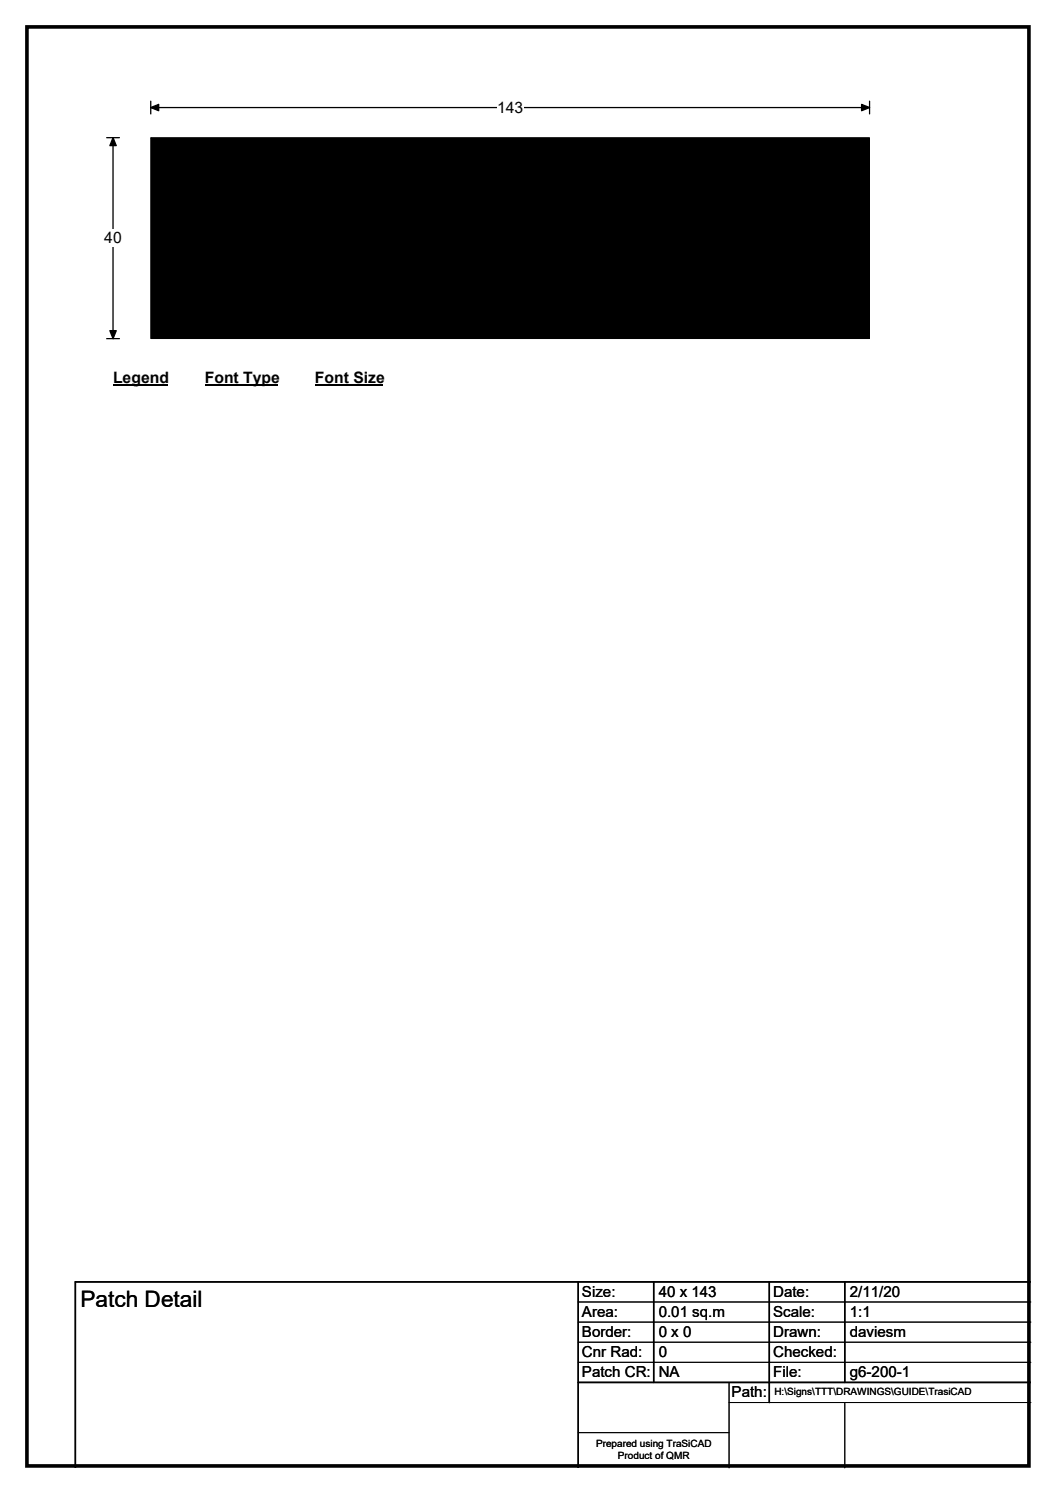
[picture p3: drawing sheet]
<svg xmlns="http://www.w3.org/2000/svg" width="210mm" height="297mm" viewBox="0 0 210 297" stroke-linecap="round" stroke-linejoin="round" font-family="sans-serif">
<path d="M5.4 5.4h199.2v286.3h-199.2z" fill="none" stroke="#000" stroke-width=".72"/>
<path d="M30 21.4h142.9M30 20.1v2.6M172.9 20.1v2.6" fill="none" stroke="#000" stroke-width=".25"/>
<path d="M30 21.4l1.6-.6v1.2zM171.3 20.8l1.6 .6-1.6 .6z" fill="#000" stroke="#000" stroke-width=".25"/>
<path d="M98.8 19.7h5.3v3.5h-5.3z" fill="#fff"/>
<path d="M21.2 27.4h2.5M22.5 27.4v40M21.2 67.4h2.5" fill="none" stroke="#000" stroke-width=".25"/>
<path d="M22.5 27.4l.6 1.6h-1.3zM21.8 65.8h1.3l-.6 1.6z" fill="#000" stroke="#000" stroke-width=".25"/>
<g fill="#fff">
<path d="M20.7 45.6h3.5v3.5h-3.5z"/>
<path d="M22.5 73.4h10.7v3.5h-10.7z"/>
</g>
<path d="M22.5 76.7h10.7" fill="none" stroke="#000" stroke-width=".32"/>
<path d="M40.7 73.4h14.4v3.5h-14.4z" fill="#fff"/>
<path d="M40.7 76.7h14.4" fill="none" stroke="#000" stroke-width=".32"/>
<path d="M62.6 73.4h13.5v3.5h-13.5z" fill="#fff"/>
<path d="M62.6 76.7h13.5" fill="none" stroke="#000" stroke-width=".32"/>
<path d="M30 27.4h142.9v40h-142.9z" fill="#000"/>
<path d="M30 27.4h142.9v40h-142.9zM115 259h90M115 263h90M115 267h90M115 271h90M145 279h60M145 275v17M168 279v13M115 285h30" fill="none" stroke="#000" stroke-width=".2"/>
<path d="M115 255v37M130 255v20M153 255v24M168 255v20M205 255h-190v37M115 275h90" fill="none" stroke="#000" stroke-width=".3"/>
<text font-size="4.5" x="16" y="260.1">Patch Detail</text>
<g font-size="3.1">
<text x="98.8" y="22.5">143</text>
<text x="20.7" y="48.4">40</text>
<text x="22.5" y="76.2">Legend</text>
<text x="40.7" y="76.2">Font Type</text>
<text x="62.6" y="76.2">Font Size</text>
</g>
<g font-size="3">
<text x="115.7" y="258">Size:</text>
<text x="131" y="258">40 x 143</text>
<text x="153.7" y="258">Date:</text>
<text x="169" y="258">2/11/20</text>
<text x="115.7" y="262">Area:</text>
<text x="131" y="262">0.01 sq.m</text>
<text x="153.7" y="262">Scale:</text>
<text x="169" y="262">1:1</text>
<text x="115.7" y="266">Border:</text>
<text x="115.7" y="270">Cnr Rad:</text>
<text x="131" y="266">0 x 0</text>
<text x="131" y="270">0</text>
<text x="153.7" y="266">Drawn:</text>
<text x="153.7" y="270">Checked:</text>
<text x="169" y="266">daviesm</text>
<text x="115.7" y="274">Patch CR:</text>
<text x="131" y="274">NA</text>
<text x="153.7" y="274">File:</text>
<text x="169" y="274">g6-200-1</text>
<text x="145.5" y="278">Path:</text>
</g>
<g font-size="2">
<text x="154" y="277.6">H:\Signs\TTT\DRAWINGS\GUIDE\TrasiCAD</text>
<text x="118.5" y="287.8">Prepared using TraSiCAD</text>
<text x="122.9" y="290.2">Product of QMR</text>
</g>
</svg>
